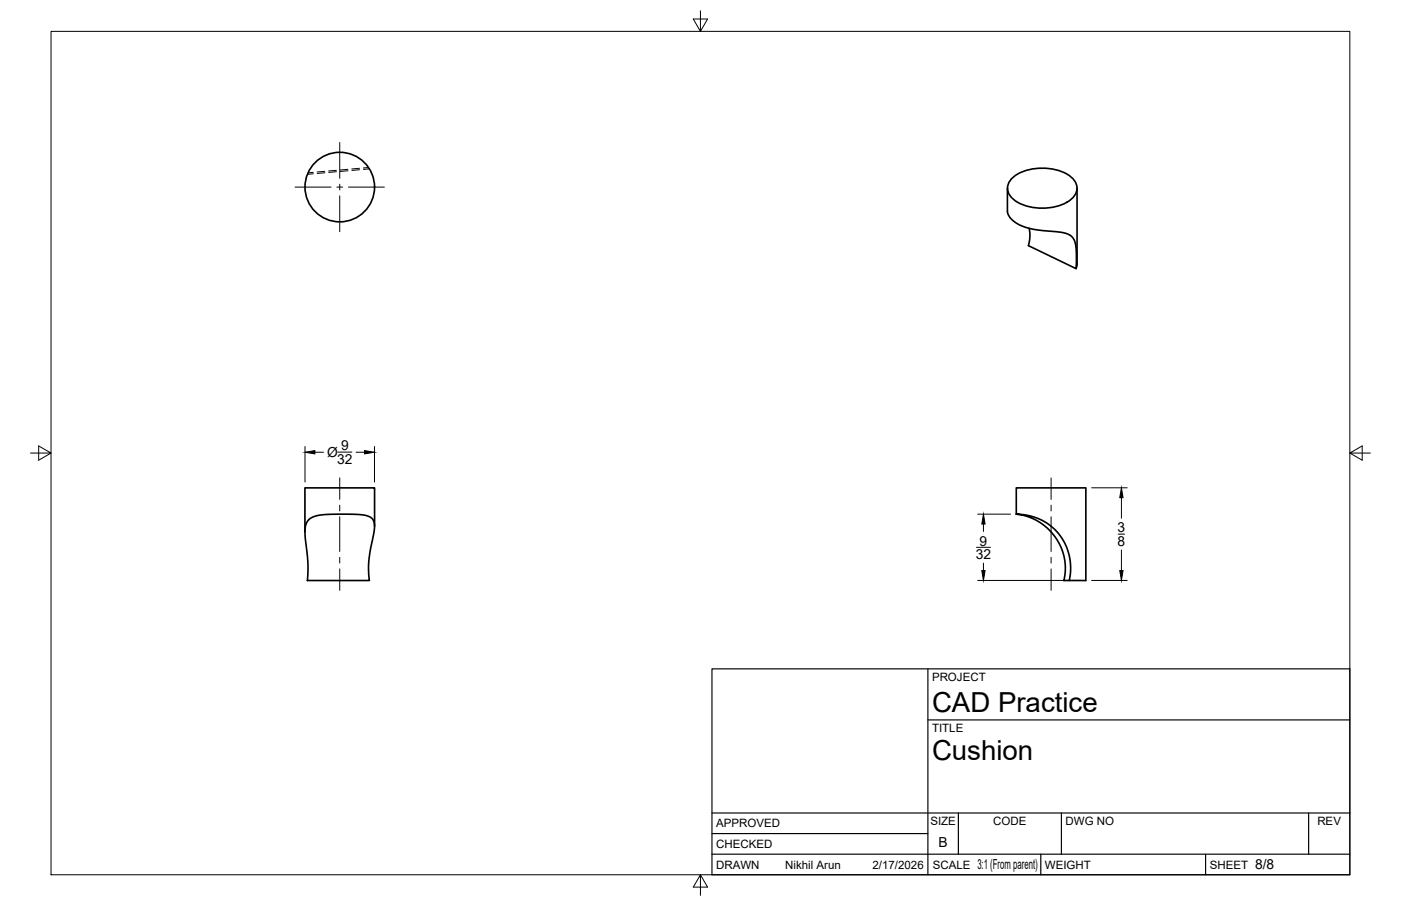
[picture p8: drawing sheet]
<svg xmlns="http://www.w3.org/2000/svg" width="432mm" height="279mm" viewBox="0 0 432 279" stroke-linecap="round" stroke-linejoin="round" font-family="sans-serif">
<!-- layer: Visible -->
<g fill="none" stroke="#000" stroke-width=".51">
<path d="M310.5 58v7.5l.6 1.3 1.6 1.7 1.8 1 3.1 1 10.6 1.4 1.5 .6 1 .8 .6 1.2 .4 2v6.3l-14.7-7 .4-2.6-.2-2.8M311.9 55a15.6 15.6 0 0 1 14.8-2.3 6.5 6.5 0 0 1 5.3 5.3 6.5 6.5 0 0 1-5.3 5.3 16.5 16.5 0 0 1-14-1.5 4.2 4.2 0 0 1-.8-6.8zM332 58v23.4M332 81.4l-.3 1.4M313.2 158.6l4 .4 3.3 1.1 3.1 1.9 2.9 2.9 2 3.2 1.1 3.4 .4 4-.4 3.5h-1.7l.5-3.7-.4-3.5-1.1-3.2-1.8-3.1-2.3-2.6-3.2-2.4-3.2-1.3zM313.2 158.6v-8.1h21.5v28.5h-5.1M95 160.4l1-.7 1.4-.6 4.4-.5 9.3 .1 1.9 .3 1.6 .8 .7 1.1 .1 1.6-1.7 10.3-.1 3 .3 3.2h-19.2l.2-5.6-.9-9.6 .3-2zM115.4 162.3v-11.8h-21.4v13.5"/>
<circle cx="104.7" cy="57.7" r="10.7"/>
</g>
<!-- layer: Hidden -->
<path d="M96.5 53.1l-1.6 .2M96.6 53.6l-1.9 .1M100.1 52.8l-2.4 .2M100.1 53.3l-2.3 .2M103.7 52.5l-2.4 .2M103.7 53l-2.4 .2M107.2 52.2l-2.4 .2M107.3 52.7l-2.4 .2M110.8 51.9l-2.4 .2M110.8 52.3l-2.3 .3M113.6 51.7l-1.6 .1M113.9 52.1l-1.9 .1" fill="none" stroke="#000" stroke-width=".31"/>
<!-- layer: Border -->
<path d="M15.7 9.7h400.3v260.1h-400.3zM215.9 3.3v6.4l-2.2-3.8h4.4l-2.2 3.8M9.4 139.7h6.3l-3.8-2.2v4.4l3.8-2.2M416 139.7l3.8 2.2v-4.4l-3.8 2.2h6.4M215.9 269.8l2.2 3.8h-4.4l2.2-3.8v6.3" fill="none" stroke="#000" stroke-width=".31"/>
<!-- layer: Titleblock -->
<path d="M219.4 206.3h196.6v63.5h-196.6zM286 206.3v63.5M286 222h130M219.4 257.1h66.6M219.4 250.7h196.6M295.4 250.7v12.7M327.1 250.7v12.7M403.3 250.7v12.7M219.4 263.4h196.6M320.8 263.4v6.4M371.6 263.4v6.4" fill="none" stroke="#000" stroke-width=".36"/>
<!-- layer: Smart Centers -->
<g fill="none" stroke="#000" stroke-width=".31">
<path d="M91 57.7h11M103.8 57.7h1.8M104.7 43.9v11.1M104.7 56.8v1.8M107.4 57.7h11.1M104.7 60.4v11.1M104.7 147.4v6.6M104.7 155.8v1.8M104.7 159.4v10.7M324 147.4v6.6M324 155.8v1.8M324 159.4v10.7"/>
<path d="M104.7 171.9v1.8M104.7 175.5v6.6M324 171.9v1.8M324 175.5v6.6"/>
</g>
<!-- layer: FD_Dimensions -->
<g fill="none" stroke="#000" stroke-width=".31">
<path d="M94 137.7v11M97 139.5h2.7M104.1 139.4h4.4M109.7 139.5h2.7M115.4 137.7v11M301.3 158.6h10.1M336.4 150.4h11M345.6 153.5v6.3M300.9 168.8h4.4M301.3 179h31.6M303.1 161.6v2.3M303.1 173.7v2.3"/>
<path d="M336.4 179h11M344.6 164.7h2M345.6 169.6v6.4"/>
</g>
<path d="M94 139.5l3-.5v1zM112.4 139l3 .5-3 .5zM345.6 150.4l.5 3.1h-1zM302.6 176h1l-.5 3zM303.1 158.6l.5 3h-1zM345.1 176h1l-.5 3z" fill="#000" stroke="#000" stroke-width=".31"/>
<g font-size="8.5">
<text x="287.3" y="219.5">CAD Practice</text>
<text x="287.3" y="234.5">Cushion</text>
</g>
<g font-size="4.3">
<text x="100.8" y="140.9">Ø</text>
<text x="103.9" y="143">32</text>
<text x="105.1" y="138.9">9</text>
<text x="344.4" y="164.2">3</text>
<text x="300.8" y="172.4">32</text>
<text x="301.9" y="168.3">9</text>
<text x="344.4" y="168.3">8</text>
<text x="289.3" y="261.2">B</text>
<text x="301.2" y="268.1">3:1 (From parent)</text>
<text x="386.8" y="268.1">8/8</text>
</g>
<g font-size="3.5">
<text x="287.3" y="210.1">PROJECT</text>
<text x="287.3" y="225.8">TITLE</text>
<text x="220.7" y="255.2">APPROVED</text>
<text x="286.7" y="254.5">SIZE</text>
<text x="306.1" y="254.5">CODE</text>
<text x="328.4" y="254.5">DWG NO</text>
<text x="406" y="254.5">REV</text>
<text x="220.7" y="261.5">CHECKED</text>
<text x="220.7" y="267.9">DRAWN</text>
<text x="242" y="267.9">Nikhil Arun</text>
<text x="268.9" y="267.9">2/17/2026</text>
<text x="287.5" y="267.9">SCALE</text>
<text x="322.1" y="267.9">WEIGHT</text>
<text x="372.9" y="267.9">SHEET</text>
</g>
</svg>
